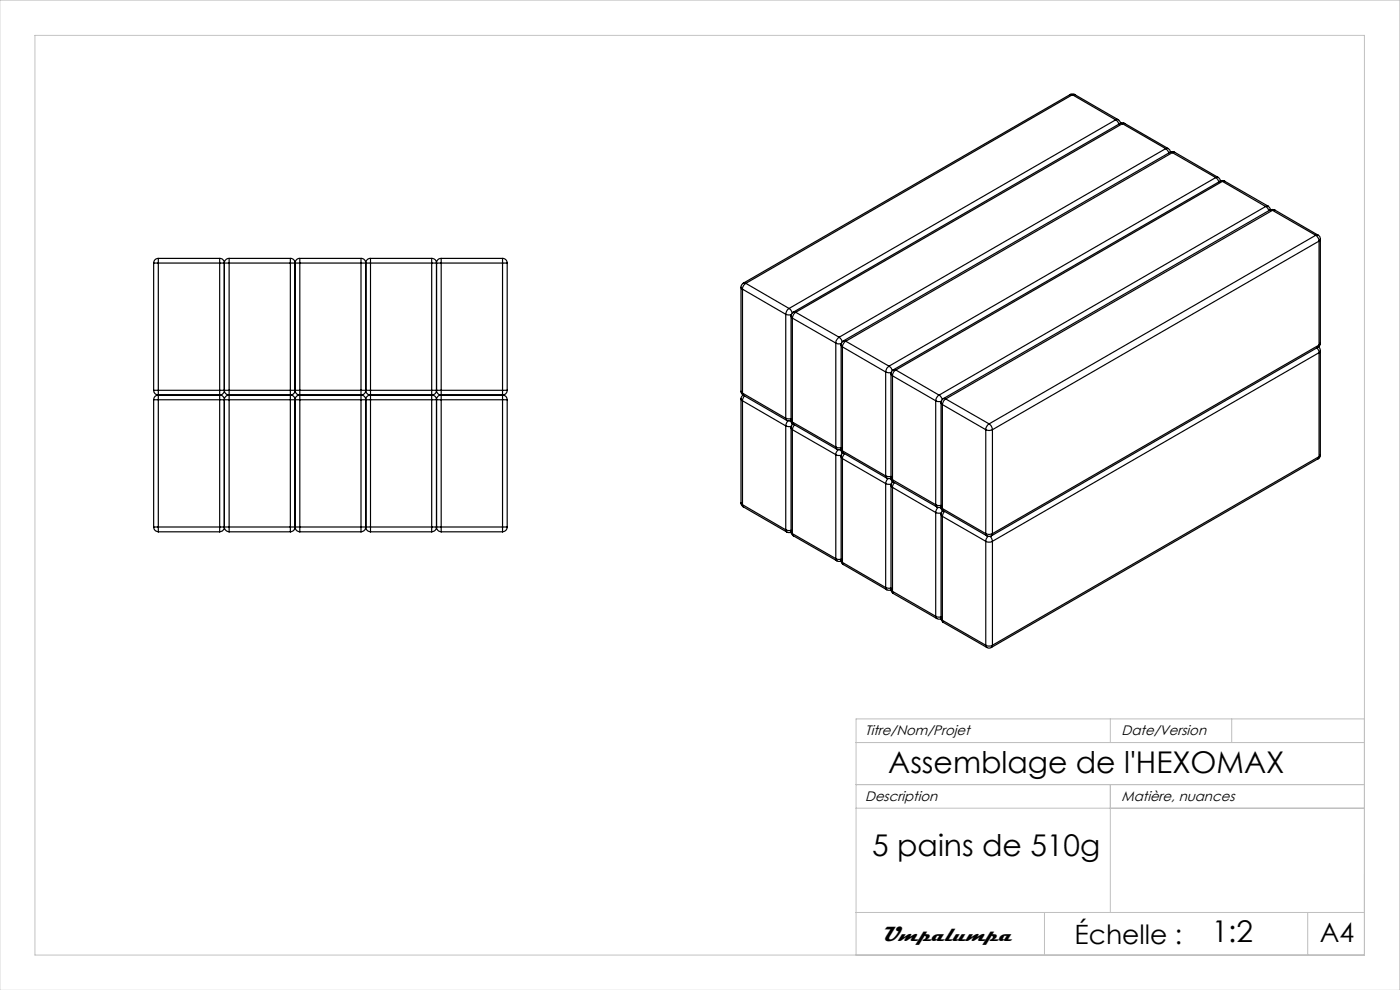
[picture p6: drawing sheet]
<svg xmlns="http://www.w3.org/2000/svg" width="297mm" height="210mm" viewBox="0 0 297 210" stroke-linecap="round" stroke-linejoin="round" font-family="sans-serif">
<path d="M7.4 7.5h282.1v195.1h-282.1zM181.6 157.5h107.9M235.5 152.5v5M261.3 152.5v5M289.5 152.5h-107.9v50.1M181.6 171.4h107.9M181.6 166.4h107.9M235.5 166.4v27.2M181.6 193.6h107.9M221.6 193.6v9M277.4 193.6v9M0 210.1v-210.1h297v210.1" fill="none" stroke="#c0c0c0" stroke-width=".21"/>
<g fill="none" stroke="#000" stroke-width=".25">
<path d="M227 20.1l.5-.2 .5 .2M227 20.1h.5M227 20.1l-69.3 40M227.5 20.1l-69.3 40M227.5 20.1l9.2 5.3M228 20.1h-.5M228 20.1l9.2 5.3M236.7 25.4l.4 .4 .2 .5M236.7 25.4l-69.3 40M237.2 25.4l.5 .7M237.2 25.4h-.5M237.6 26.2l.4-.1 .6 .1"/>
<path d="M237.6 26.2h.5M237.6 26.2l-69.3 40M238.1 26.2l-69.3 40M238.1 26.2l9.2 5.3M238.6 26.2h-.5M238.6 26.2l9.2 5.3M247.3 31.5l.7 .9M247.3 31.5l-69.3 40M247.8 31.5l.4 .3 .1 .5M247.8 31.5h-.5M248.2 32.3l.5-.1 .5 .1M248.2 32.3l.5 .1"/>
<path d="M248.2 32.3l-69.3 40M248.7 32.4l-69.3 40M248.7 32.4l9.2 5.3M249.2 32.3l-.5 .1M249.2 32.3l9.2 5.3M257.9 37.7l.7 .9M257.9 37.7l-69.3 40M258.4 37.6l.4 .5 .1 .3M258.4 37.6l-.5 .1M258.8 38.4l.4-.1 .6 .1M258.8 38.4l.5 .1M258.8 38.4l-69.3 40"/>
<path d="M259.3 38.5l-69.3 40M259.3 38.5l9.2 5.3M259.8 38.4l-.5 .1M259.8 38.4l9.2 5.3M32.6 55.8h1M32.6 55.8v27M33.6 54.8v1M33.6 54.8a.96 .96 0 0 0-1 1M33.6 55.8h13M33.6 54.8h13M33.6 55.8v27M46.6 54.8v1"/>
<path d="M46.6 55.8h1M46.6 54.8a.96 .96 0 0 1 1 1M46.6 55.8v27M47.6 55.8h1M47.6 55.8v27M48.6 54.8v1M48.6 54.8a1.02 1.02 0 0 0-1 1M48.6 55.8v27M48.6 55.8h13M48.6 54.8h13M61.6 54.8v1M61.6 55.8h1"/>
<path d="M61.6 54.8a.96 .96 0 0 1 1 1M61.6 55.8v27M62.6 55.8h1M62.6 55.8v27M63.6 54.8v1M63.6 54.8a1.02 1.02 0 0 0-1 1M63.6 55.8h13M63.6 54.8h13M63.6 55.8v27M76.6 55.8h1M76.6 54.8v1M76.6 54.8a1.02 1.02 0 0 1 1 1"/>
<path d="M76.6 55.8v27M77.6 55.8h1M77.6 55.8v27M78.6 54.8v1M78.6 54.8a.96 .96 0 0 0-1 1M78.6 55.8h13M78.6 54.8h13M78.6 55.8v27M91.6 55.8h1M91.6 54.8v1M91.6 54.8a.97 .97 0 0 1 1 1M91.6 55.8v27"/>
<path d="M92.6 55.8h1M92.6 55.8v27M93.6 54.8v1M93.6 54.8a.96 .96 0 0 0-1 1M93.6 55.8h13M93.6 54.8h13M93.6 55.8v27M106.6 55.8h1M106.6 54.8a.96 .96 0 0 1 1 1M106.6 54.8v1M106.6 55.8v27M107.6 55.8v27"/>
<path d="M268.5 43.8l.4 .4 .3 .5M268.5 43.8l-69.3 40M269 43.7l.5 .8M269 43.7l-.5 .1M269.4 44.5h1M269.4 44.5l.5 .1M269.4 44.5l-69.3 40.1M269.9 44.6l9.2 5.3M269.9 44.6l-69.3 40M270.4 44.5l-.5 .1M270.4 44.5l9.2 5.4M279.1 49.9a1.6 1.6 0 0 1 .7 1.2"/>
<path d="M279.1 49.9l-69.3 40M279.6 49.9l.4 .3 .1 .5M279.6 49.9h-.5M279.8 51.1v22.1M279.8 51.1l-69.3 40M280.1 50.7l-.3 .4M280.1 50.7v22.1M157.2 61l.3 .3M157.2 61v22M157.5 61.3v22.1M157.5 61.3l9.2 5.4M157.7 60.1l-.4 .3-.1 .6"/>
<path d="M157.7 60.1h.5M158.2 60.1a1.38 1.38 0 0 0-.7 1.2M158.2 60.1l9.2 5.3M166.7 66.7l1.2 .1M166.7 66.7v22M167.4 65.4a1.6 1.6 0 0 0-.7 1.3M167.4 65.4l.4 .4 .3 .6M167.8 67.1l.3 .4M167.8 67.1v22M168.1 67.5l9.2 5.3M168.1 67.5v22M168.3 66.2l-.4 .5-.1 .4"/>
<path d="M168.3 66.2h.5M168.8 66.2a1.6 1.6 0 0 0-.7 1.3M168.8 66.2l9.2 5.3M177.3 72.8l.5 .1h.7M177.3 72.8v22M178 71.5a1.6 1.6 0 0 0-.7 1.3M178 71.5l.5 .6 .2 .4M178.4 73.2l.3 .4M178.4 73.2v22M178.7 73.6v22M178.7 73.6l9.2 5.3M178.9 72.3l-.3 .3-.2 .6"/>
<path d="M178.9 72.3l.5 .1M179.4 72.4l-.6 .7-.1 .5M179.4 72.4l9.2 5.3M187.9 78.9l.7 .2 .5-.1M187.9 78.9v22.1M188.6 77.7a1.6 1.6 0 0 0-.7 1.2M188.6 77.7l.4 .3 .3 .6M189 79.3l.3 .4M189 79.3v22M189.3 79.7v22.1M189.3 79.7l9.2 5.3M189.5 78.4l-.4 .5-.1 .4"/>
<path d="M189.5 78.4l.5 .1M190 78.5a1.38 1.38 0 0 0-.7 1.2M190 78.5l9.2 5.3M279.4 73.8l.3 .5 .1 .5M279.6 73.7l-69.3 40M279.7 73.6l.3 .3 .1 .5M279.8 73.2l-.2 .5M279.8 74.8l-69.3 40M279.8 74.8v22.1M279.8 73.2l-69.3 40M280.1 72.8l-.2 .6-.3 .3M280.1 74.4l-.3 .4"/>
<path d="M280.1 72.8l-.3 .4M280.1 74.4v22.1M32.6 84.8h1M32.6 82.8a1.02 1.02 0 0 0 1 1M32.6 82.8h1M32.6 84.8v27M33.6 83.8v1M33.6 83.8a.96 .96 0 0 0-1 1M33.6 82.8v1M33.6 82.8h13M33.6 83.8h13M33.6 84.8h13"/>
<path d="M33.6 84.8v27M46.6 84.8h1M46.6 83.8a.96 .96 0 0 1 1 1M46.6 83.8v1M46.6 82.8h1M46.6 82.8v1M46.6 84.8v27M47.6 82.8h1M47.6 82.8a1.09 1.09 0 0 0 1 1M47.6 84.8h1M47.6 82.8a1.02 1.02 0 0 1-1 1M47.6 84.8v27"/>
<path d="M48.6 82.8v1M48.6 83.8v1M48.6 83.8a1.02 1.02 0 0 0-1 1M48.6 82.8h13M48.6 84.8v27M48.6 83.8h13M48.6 84.8h13M61.6 82.8v1M61.6 82.8h1M61.6 84.8h1M61.6 83.8a.96 .96 0 0 1 1 1M61.6 83.8v1"/>
<path d="M61.6 84.8v27M62.6 82.8a1.02 1.02 0 0 1-1 1M62.6 84.8h1M62.6 82.8a1.09 1.09 0 0 0 1 1M62.6 82.8h1M62.6 84.8v27M63.6 83.8v1M63.6 83.8a1.02 1.02 0 0 0-1 1M63.6 82.8v1M63.6 82.8h13M63.6 83.8h13M63.6 84.8h13"/>
<path d="M63.6 84.8v27M76.6 83.8a1.02 1.02 0 0 1 1 1M76.6 84.8h1M76.6 83.8v1M76.6 82.8h1M76.6 82.8v1M76.6 84.8v27M77.6 84.8h1M77.6 82.8a1.02 1.02 0 0 0 1 1M77.6 82.8h1M77.6 82.8a1.09 1.09 0 0 1-1 1M77.6 84.8v27"/>
<path d="M78.6 83.8v1M78.6 83.8a.96 .96 0 0 0-1 1M78.6 82.8v1M78.6 82.8h13M78.6 83.8h13M78.6 84.8h13M78.6 84.8v27M91.6 83.8v1M91.6 84.8h1M91.6 83.8a.97 .97 0 0 1 1 1M91.6 82.8h1M91.6 82.8v1"/>
<path d="M91.6 84.8v27M92.6 84.8h1M92.6 82.8a1.02 1.02 0 0 1-1 1M92.6 82.8a1.02 1.02 0 0 0 1 1M92.6 82.8h1M92.6 84.8v27M93.6 83.8v1M93.6 83.8a.96 .96 0 0 0-1 1M93.6 82.8v1M93.6 82.8h13M93.6 83.8h13M93.6 84.8v27"/>
<path d="M93.6 84.8h13M106.6 84.8h1M106.6 83.8a.96 .96 0 0 1 1 1M106.6 83.8v1M106.6 82.8h1M106.6 82.8v1M106.6 84.8v27M107.6 82.8a1.02 1.02 0 0 1-1 1M107.6 84.8v27M157.2 83l.1 .5 .4 .3M157.2 84.6l.3 .4M157.2 83l.3 .4"/>
<path d="M157.2 84.6v22.1M157.5 83.4l.2 .4M157.5 85l9.2 5.3M157.5 85v22.1M157.5 83.4l9.2 5.3M157.6 83.8l-.3 .4-.1 .4M157.7 83.8l9.2 5.4M158 84l-.3 .3-.2 .7M166.7 90.3l.7 .2 .5-.1M166.7 88.7l1.1 .1M166.7 88.7l.2 .5M166.7 90.3v22.1"/>
<path d="M166.9 89.2h.9M167.2 89.3l-.3 .3-.2 .7M167.6 89.3l.5 .8M167.8 89.1l.1 .4 .4 .5M167.8 89.1l.3 .4M167.8 90.7l.3 .4M167.8 90.7v22.1M168.1 89.5l.2 .5M168.1 89.5l9.2 5.3M168.1 91.1v22.1M168.1 91.1l9.2 5.3M168.2 89.9l-.4 .8"/>
<path d="M168.3 90l9.2 5.3M168.6 90.1l-.5 1M177.3 94.8l.5 .2 .6-.1M177.3 94.8l.2 .5M177.3 96.4l.5 .2 .7-.1M177.3 96.4v22.1M177.5 95.3l.4 .1 .5-.1M177.8 95.4l-.4 .5-.1 .5M178.2 95.4l.5 .8M178.4 95.2l.1 .5 .4 .4M178.4 96.9l.3 .4M178.4 95.2l.3 .4"/>
<path d="M178.4 96.9v22M178.7 95.6l.2 .5M178.7 97.3l9.2 5.3M178.7 97.3v22M178.7 95.6l9.2 5.4M178.9 96.1l-.4 .3-.1 .5M178.9 96.1l9.2 5.3M179.2 96.2l-.4 .6-.1 .5M198.5 85l.5 .2 .7-.1M198.5 85v22.1M199.2 83.8l-.6 .7-.1 .5M199.2 83.8l.4 .4 .3 .6"/>
<path d="M199.6 85.4l.3 .4M199.6 85.4v22.1M199.9 85.8v22.1M199.9 85.8l9.2 5.3M200.1 84.6l-.4 .4-.1 .4M200.1 84.6h.5M200.6 84.6l-.5 .6-.2 .6M200.6 84.6l9.2 5.3M209.1 91.1a1.5 1.5 0 0 0 1.4 0M209.1 91.1v22.1M209.8 89.9a1.6 1.6 0 0 1 .7 1.2M209.8 89.9a1.6 1.6 0 0 0-.7 1.2"/>
<path d="M210.5 91.1v22.1M279.6 97.3l-69.3 40M279.8 96.9l-.2 .4M279.8 96.9l-69.3 40M280.1 96.5l-.1 .5-.4 .3M280.1 96.5l-.3 .4M32.6 111.8a1.02 1.02 0 0 0 1 1M32.6 111.8h1M33.6 111.8v1M33.6 111.8h13M33.6 112.8h13M46.6 111.8v1"/>
<path d="M46.6 111.8h1M47.6 111.8a1.02 1.02 0 0 1-1 1M47.6 111.8a1.09 1.09 0 0 0 1 1M47.6 111.8h1M48.6 111.8v1M48.6 111.8h13M48.6 112.8h13M61.6 111.8h1M61.6 111.8v1M62.6 111.8h1M62.6 111.8a1.09 1.09 0 0 0 1 1M62.6 111.8a1.02 1.02 0 0 1-1 1"/>
<path d="M63.6 111.8v1M63.6 111.8h13M63.6 112.8h13M76.6 111.8v1M76.6 111.8h1M77.6 111.8a1.09 1.09 0 0 1-1 1M77.6 111.8a1.02 1.02 0 0 0 1 1M77.6 111.8h1M78.6 111.8v1M78.6 111.8h13M78.6 112.8h13M91.6 111.8h1"/>
<path d="M91.6 111.8v1M92.6 111.8a1.02 1.02 0 0 0 1 1M92.6 111.8h1M92.6 111.8a1.02 1.02 0 0 1-1 1M93.6 111.8v1M93.6 111.8h13M93.6 112.8h13M106.6 111.8h1M106.6 111.8v1M107.6 111.8a1.02 1.02 0 0 1-1 1M157.2 106.7l.1 .4 .4 .4M157.2 106.7l.3 .4"/>
<path d="M157.5 107.1l.2 .4M157.5 107.1l9.2 5.3M157.7 107.5l9.2 5.3M166.7 112.4l.7 .2 .4-.1M166.7 112.4l.2 .4M166.9 112.8l.5 .2 .4-.1M167.8 112.8l.2 .5 .3 .4M167.8 112.8l.3 .4M168.1 113.2l.2 .5M168.1 113.2l9.2 5.3M168.3 113.7l9.2 5.2M177.3 118.5l.5 .2 .6-.1"/>
<path d="M177.3 118.5l.2 .4M177.5 118.9l.4 .2 .5-.1M178.4 118.9l.1 .5 .4 .4M178.4 118.9l.3 .4M178.7 119.3l.2 .5M178.7 119.3l9.2 5.3M178.9 119.8l9.2 5.3M187.9 102.6l.7 .2 .5-.1M187.9 101l1.1 .1M187.9 101l.2 .4M187.9 102.6v22M188.1 101.4l.9 .1"/>
<path d="M188.4 101.5l-.3 .4-.2 .7M188.8 101.5l.5 .8M189 101.3l.1 .4 .4 .5M189 103l.3 .4M189 101.3l.3 .5M189 103v22M189.3 101.8l.2 .4M189.3 103.4l9.2 5.3M189.3 103.4v22M189.3 101.8l9.2 5.3M189.4 102.2l-.2 .3-.2 .5M189.5 102.2l9.2 5.3"/>
<path d="M189.8 102.4l-.3 .3-.2 .7M198.5 108.7l.5 .2 .7-.1M198.5 107.1l.5 .1h.6M198.5 107.1l.2 .4M198.5 108.7v22M198.7 107.5l.4 .2 .5-.1M199 107.6l-.4 .6-.1 .5M199.4 107.6l.5 .8M199.6 107.5l.1 .4 .4 .4M199.6 109.1l.3 .4M199.6 107.5l.3 .4M199.6 109.1v22.1"/>
<path d="M199.9 107.9l.2 .4M199.9 109.5l9.2 5.3M199.9 109.5v22.1M199.9 107.9l9.2 5.3M200.1 108.3l-.4 .4-.1 .4M200.1 108.3l9.2 5.4M200.4 108.5l-.5 1M209.1 114.8a1.5 1.5 0 0 0 1.4 0M209.1 113.2a1.5 1.5 0 0 0 1.4 0M209.1 113.2l.2 .5M209.1 114.8v22.1M209.3 113.7l.5 .1 .5-.1"/>
<path d="M209.6 113.8l-.4 .5-.1 .5M210 113.8l.3 .3 .2 .7M210.5 113.2l-.2 .5M210.5 114.8v22.1M187.9 124.6l.7 .2 .4-.1M187.9 124.6l.2 .5M188.1 125.1l.5 .1 .4-.1M189 125l.2 .5 .3 .4M189 125l.3 .4M189.3 125.4l.2 .5M189.3 125.4l9.2 5.3M189.5 125.9l9.2 5.3"/>
<path d="M198.5 130.7l.5 .2h.6M198.5 130.7l.2 .5M198.7 131.2l.4 .1h.5M199.6 131.2l.1 .3 .4 .5M199.6 131.2l.3 .4M199.9 131.6l.2 .4M199.9 131.6l9.2 5.3M200.1 132l9.2 5.3M209.1 136.9a1.5 1.5 0 0 0 1.4 0M209.1 136.9l.2 .4M209.3 137.3l.4 .2 .6-.2M210.5 136.9l-.2 .4"/>
</g>
<g font-size="6.3">
<text x="188.4" y="163.9">Assemblage de l'HEXOMAX</text>
<text x="185.1" y="181.7">5 pains de 510g</text>
<text x="257.1" y="199.8">1:2</text>
</g>
<g font-size="5.6">
<text x="228" y="200.3">Échelle :</text>
<text x="280" y="199.9">A4</text>
</g>
<text font-size="4.5" x="187.1" y="199.6">Umpalumpa</text>
<g font-size="2.9">
<text x="183.5" y="156">Titre/Nom/Projet</text>
<text x="237.9" y="156">Date/Version</text>
<text x="183.5" y="170">Description</text>
<text x="237.9" y="170">Matière, nuances</text>
</g>
</svg>
